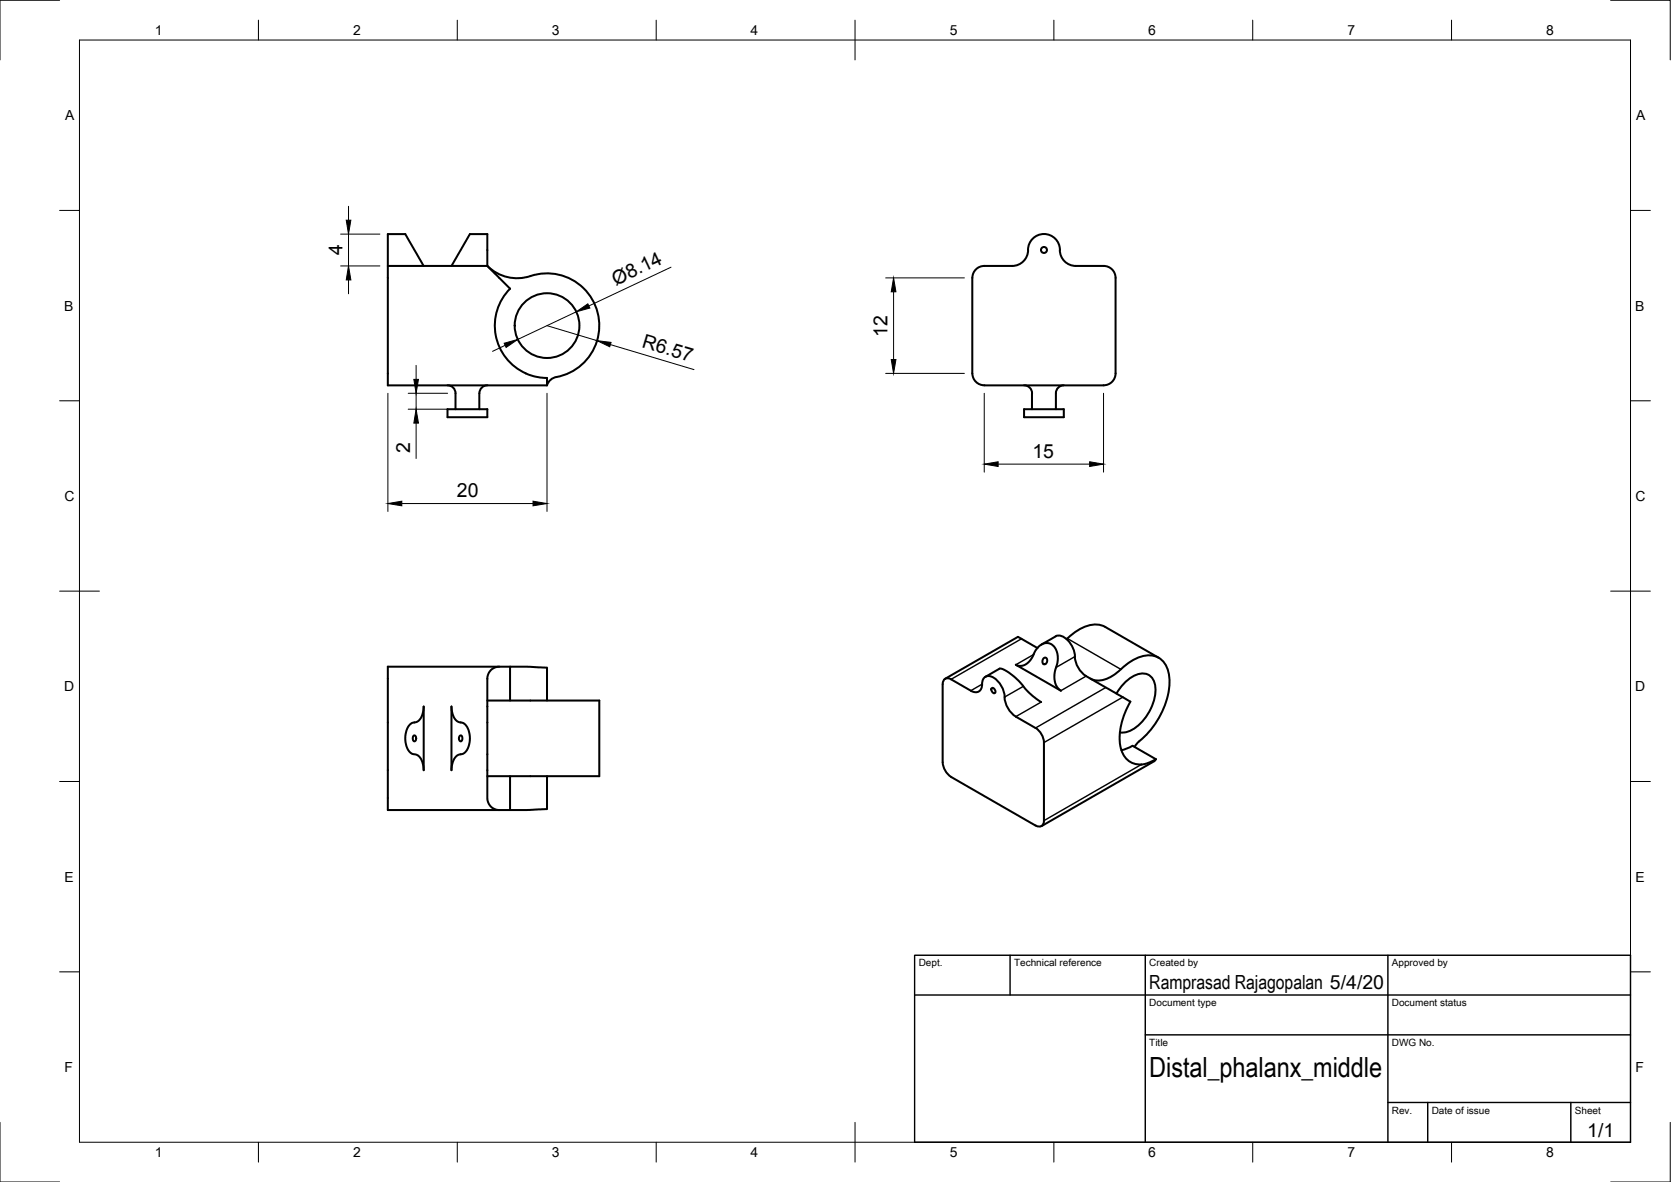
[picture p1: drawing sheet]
<svg xmlns="http://www.w3.org/2000/svg" width="420mm" height="297mm" viewBox="0 0 420 297" stroke-linecap="round" stroke-linejoin="round" font-family="sans-serif">
<!-- layer: Visible -->
<g fill="none" stroke="#000" stroke-width=".51">
<path d="M97.5 66.8h25l5.8 5.7a13.2 13.2 0 0 0-2.9 14.4 13.2 13.2 0 0 0 12.1 8.1v1.8h-40zM97.5 66.8v-8h4.4l4.6 8M113.5 66.8l4.7-8h4.3v8M122.6 66.8a10.9 10.9 0 0 0 11.9 2.2 13.2 13.2 0 0 1 16 10.5 13.2 13.2 0 0 1-11.2 15.4 3 3 0 0 0-1.8 1.9M244.5 69.8v24M254.5 66.8h-7a2.99 2.99 0 0 0-3 3M266.5 62.8a4 4 0 0 0 4 4h7M266.5 62.8a4 4 0 0 0-4-4 4 4 0 0 0-4 4 4 4 0 0 1-4 4M277.5 66.8a2.99 2.99 0 0 1 3 3v24a2.99 2.99 0 0 1-3 3M112.5 96.8a2 2 0 0 1 2 2v4M120.5 98.8v4M122.5 96.8a2 2 0 0 0-2 2"/>
<path d="M244.5 93.8a2.99 2.99 0 0 0 3 3M247.5 96.8h30M257.5 96.8a2 2 0 0 1 2 2v4M267.5 96.8a2 2 0 0 0-2 2v4M112.5 102.8h10v2h-10zM257.5 102.8h10v2h-10zM265.4 159.9a3.5 3.5 0 0 1 3.9 2.1l.8 1.8 .2 1.2M265.5 159.9l-3.6 2.1M106.5 177.6v16a4 4 0 0 0-2-4 2.61 2.61 0 0 1-2.4-2.5 5.2 5.2 0 0 1 1.5-5.4 2.94 2.94 0 0 0 2.8-3.1zM113.5 177.6a4 4 0 0 0 2 3.9 2.61 2.61 0 0 1 2.5 2.5 5.2 5.2 0 0 1-1.6 5.4 2.94 2.94 0 0 0-2.8 3.1l-.1 1.1zM122.5 176.1h28.2v19h-28.2M125.5 167.5a3 3 0 0 0-3 3v30.1a3 3 0 0 0 3 3"/>
<path d="M128.2 176.1v-8.6l9.3 .3v8.3M128.2 167.5h-30.7v36.1h35l5-.3v-8.2M237 172v19.6M237 171.9a1.29 1.29 0 0 1 .7-1.3 1.29 1.29 0 0 1 1.4 .1l5 2.9a1.73 1.73 0 0 0 2 .2 1.73 1.73 0 0 0 .8-1.9 1.74 1.74 0 0 1 .9-1.8 1.74 1.74 0 0 1 2 .2 6.3 6.3 0 0 1 2.8 4.9M247.8 170.1l3.5-2.1a9.4 9.4 0 0 1 5.2 3.5l2.4 2.7 2.9 2.2M249.3 173a.76 .76 0 0 1 .9 .3 .76 .76 0 0 1-.2 .9l-.6-.4zM252.6 175.2a6.3 6.3 0 0 0 2.8 4.9l5.5 3.2 1.1 1.5 .5 1.8M255.4 167.1a2.98 2.98 0 0 0 4-1.6 6.4 6.4 0 0 1 2.9-3.7 2.71 2.71 0 0 1 3.6 2.5 8.4 8.4 0 0 1-.7 4.6 4.4 4.4 0 0 0 1.5 4.7zM260.8 162.8l-4.9-2.8-18.2 10.6M262.4 165.4a.65 .65 0 0 1 .9 .2 .65 .65 0 0 1-.1 .8 .63 .63 0 0 1-.9 .4 .63 .63 0 0 1-.1-1zM268.4 160.5l-.2 .1M268.4 160.5a10.2 10.2 0 0 1 8-3.5l1.5 .5 13.4 7.8"/>
<path d="M270.3 165a6.3 6.3 0 0 0 2.8 4.9M273.1 169.9l11.1 6.4M274.2 170.5a5.7 5.7 0 0 0 6-1l.8-.6a12.5 12.5 0 0 1 8-4.2 5.3 5.3 0 0 1 5 5.5 20.9 20.9 0 0 1-8.1 16.6l-.6 .9M280.7 174.3a9.3 9.3 0 0 1 6.4-5.1 3.2 3.2 0 0 1 3.4 3.5 12.3 12.3 0 0 1-6.5 11l-1.6 .4-.8-.1M284.2 176.3a16.4 16.4 0 0 0-2.3 12 5.2 5.2 0 0 0 7.8 3l.9-.5-5.8-3.4-2.8 1.1M104 184.9a.72 .72 0 0 1 .7 .5 .72 .72 0 0 1-.3 .8 .75 .75 0 0 1-.7-.5 .75 .75 0 0 1 .3-.8zM115.6 184.9a.49 .49 0 0 1 .6 .1 .49 .49 0 0 1 .1 .6 .49 .49 0 0 1-.5 .7 .49 .49 0 0 1-.4-.7zM128.2 195.1v8.5M237 191.6l.3 1.2 .5 1.1 1.4 1.3M262.5 186.6v19.6a1.29 1.29 0 0 1-.6 1.4 1.29 1.29 0 0 1-1.5-.2l-21.3-12.2M290.2 191.3l-28.3 16.3M290.6 190.8l-.4 .5"/>
<circle cx="262.5" cy="62.8" r=".75"/>
<circle cx="137.6" cy="81.8" r="8.1"/>
</g>
<!-- layer: Visible Narrow -->
<path d="M246.9 171.9l-2.8 1.7M256.8 160.5l-17.7 10.2M257.3 172.5l-4.7 2.7M259.9 164.5l-4.5 2.6M261.8 176.4l-6.4 3.7M268.4 160.5l13.4 7.7M270.3 165l-4.8 2.7M273.1 169.9l-6.4 3.7M278 172.8l-17.6 10.2M282.3 175.2l-19.8 11.4M287 192.1l-24.5 14.1" fill="none" stroke="#000" stroke-width=".36"/>
<!-- layer: Border -->
<g fill="none" stroke="#000" stroke-width=".25">
<path d="M15 .1h-15v15M20 10.1h390v276.9h-390zM65 5.1v5M115 5.1v5M165 5.1v5M215 5.1v10M265 5.1v5M315 5.1v5M365 5.1v5M405 .1h15v15M15 52.9h5M410 52.9h5"/>
<path d="M15 100.7h5M410 100.7h5M15 148.6h10M405 148.6h10M15 196.4h5M410 196.4h5M15 244.2h5M410 244.2h5M0 282.1v14.9h15M65 287v5M115 287v5M165 287v5"/>
<path d="M215 282.1v9.9M265 287v5M315 287v5M365 287v5M420 282.1v14.9h-15"/>
</g>
<!-- layer: TitleBlock -->
<path d="M230 240.1h180v46.9h-180zM230 250h180M254 240.1v9.9M288 240.1v46.9M349 240.1v46.9M288 260.1h122M349 277.1h61M359 277.1v9.9M395 277.1v9.9" fill="none" stroke="#000" stroke-width=".36"/>
<!-- layer: Dimensions -->
<g fill="none" stroke="#000" stroke-width=".25">
<path d="M85.6 58.8h9.9M87.6 51.8v3.5M87.6 58.8v8M85.6 66.8h9.9M87.6 70.3v3.5M144.9 78.4l-14.7 6.9M168.7 67.1l-20.6 9.8M222.7 69.8h19.8M224.7 73.3v17M97.5 98.8v29.7M102.6 98.8h9.9M104.6 91.8v3.5"/>
<path d="M104.6 98.8v4M127 86.8l-3.2 1.5M137.5 98.8v29.7M137.5 81.8l12.6 3.8M153.5 86.6l21 6.3M222.7 93.8h19.8M247.5 98.8v19.8M277.5 98.8v19.8M102.6 102.8h9.9M104.6 106.3v8.9M251 116.6h23M101 126.5h33"/>
</g>
<g fill="#000" stroke="#000" stroke-width=".25">
<path d="M87.1 55.3h1.1l-.6 3.5zM87.6 66.8l.6 3.5h-1.1zM144.9 78.4l2.9-2 .5 1zM224.7 69.8l.6 3.5h-1.2zM104.1 95.3h1.1l-.6 3.5zM126.8 86.3l3.4-1-2.9 2zM150.1 85.6l3.5 .4-.3 1.2zM224.1 90.3h1.2l-.6 3.5zM104.6 102.8l.6 3.5h-1.1zM247.5 116.6l3.5-.6v1.2zM274 116l3.5 .6-3.5 .6zM97.5 126.5l3.5-.6v1.2z"/>
<path d="M134 125.9l3.5 .6-3.5 .6z"/>
</g>
<text font-size="7" x="289" y="270.6">Distal_phalanx_middle</text>
<g font-size="4.9">
<text x="86.1" y="64.1" transform="rotate(-90 86.1 64.1)">4</text>
<text x="154.8" y="71.8" transform="rotate(-25 154.8 71.8)">Ø8.14</text>
<text x="161.2" y="87.3" transform="rotate(17 161.2 87.3)">R6.57</text>
<text x="223.2" y="84.7" transform="rotate(-90 223.2 84.7)">12</text>
<text x="103.1" y="113.8" transform="rotate(-90 103.1 113.8)">2</text>
<text x="259.6" y="115.1">15</text>
<text x="114.9" y="125">20</text>
<text x="289" y="248.5">Ramprasad Rajagopalan 5/4/20</text>
<text x="399.1" y="285.7">1/1</text>
</g>
<g font-size="3.5">
<text x="39" y="8.8">1</text>
<text x="88.8" y="8.8">2</text>
<text x="138.8" y="8.8">3</text>
<text x="188.7" y="8.8">4</text>
<text x="238.8" y="8.8">5</text>
<text x="288.7" y="8.8">6</text>
<text x="338.8" y="8.8">7</text>
<text x="388.8" y="8.8">8</text>
<text x="16.4" y="30.2">A</text>
<text x="411.4" y="30.2">A</text>
<text x="16.2" y="78">B</text>
<text x="411.2" y="78">B</text>
<text x="16.2" y="125.9">C</text>
<text x="411.2" y="125.9">C</text>
<text x="16.2" y="173.7">D</text>
<text x="411.2" y="173.7">D</text>
<text x="16.2" y="221.6">E</text>
<text x="411.2" y="221.6">E</text>
<text x="16.2" y="269.4">F</text>
<text x="411.2" y="269.4">F</text>
<text x="39" y="290.8">1</text>
<text x="88.8" y="290.8">2</text>
<text x="138.8" y="290.8">3</text>
<text x="188.7" y="290.8">4</text>
<text x="238.8" y="290.8">5</text>
<text x="288.7" y="290.8">6</text>
<text x="338.8" y="290.8">7</text>
<text x="388.8" y="290.8">8</text>
</g>
<g font-size="2.5">
<text x="231" y="242.9">Dept.</text>
<text x="255" y="242.9">Technical reference</text>
<text x="289" y="242.9">Created by</text>
<text x="350" y="242.9">Approved by</text>
<text x="289" y="252.8">Document type</text>
<text x="350" y="252.8">Document status</text>
<text x="289" y="262.9">Title</text>
<text x="350" y="262.9">DWG No.</text>
<text x="350" y="279.9">Rev.</text>
<text x="360" y="279.9">Date of issue</text>
<text x="396" y="279.9">Sheet</text>
</g>
</svg>
